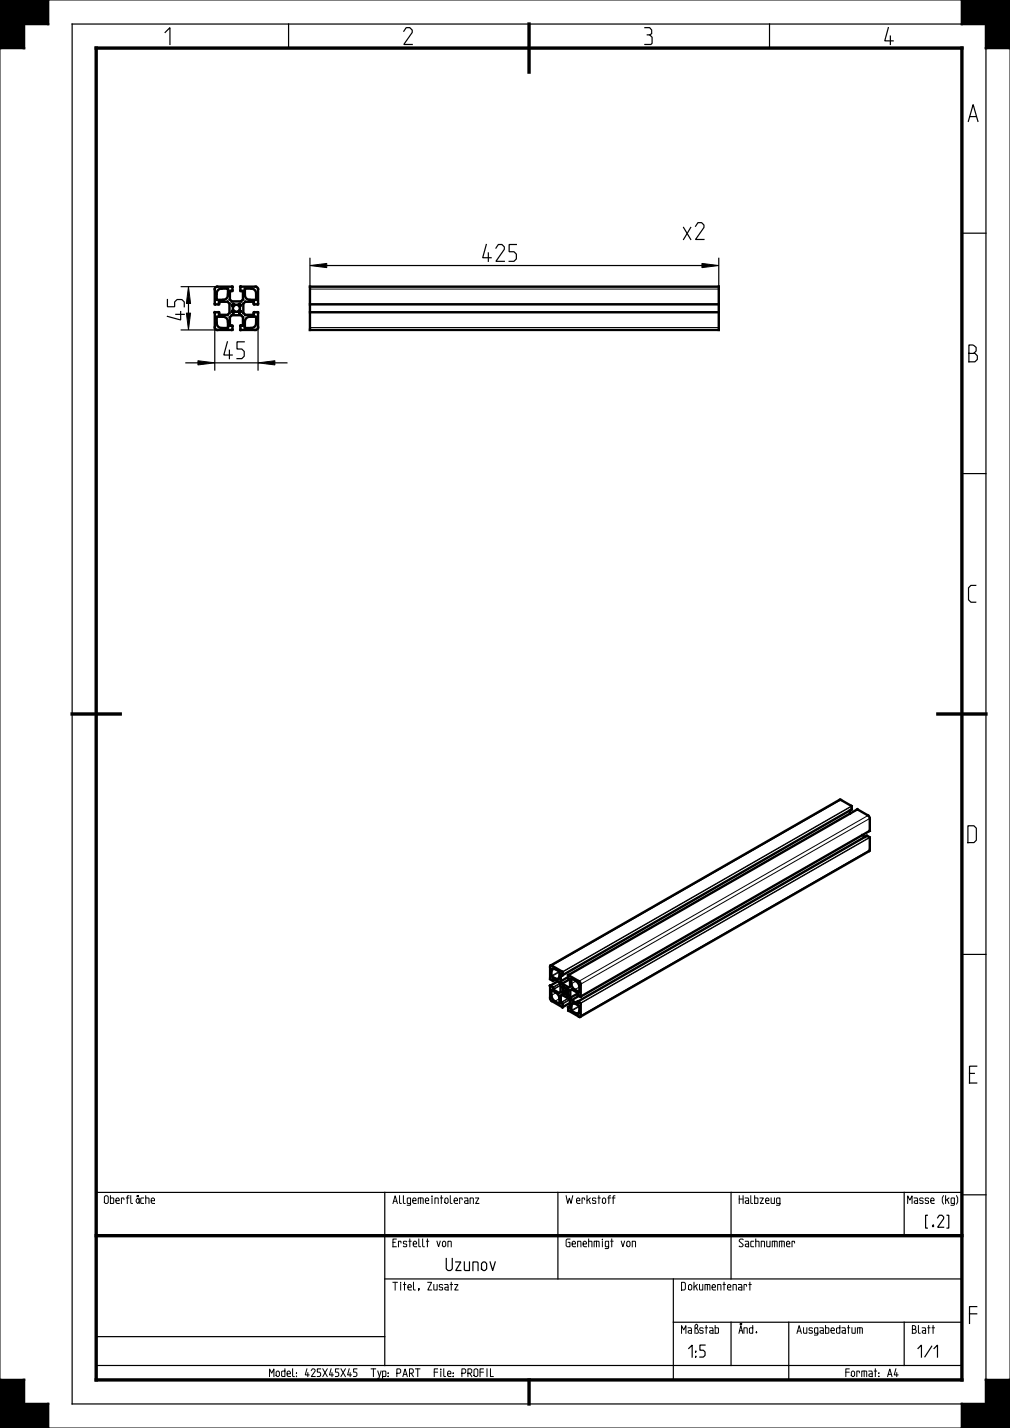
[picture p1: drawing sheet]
<svg xmlns="http://www.w3.org/2000/svg" width="210mm" height="297mm" viewBox="0 0 210 297" stroke-linecap="round" stroke-linejoin="round" font-family="sans-serif">
<path d="M0 0h10v5h-5v5h-5zM200 0h10v10h-5v-5h-5zM0 287h5v5h5v5h-10zM205 287h5v10h-10v-5h5z" fill="#000"/>
<path d="M0 0h10v5h-5v5h-5zM0 10v277M10 0h190M200 0h10v10h-5v-5h-5zM210 10v277M0 287h5v5h5v5h-10zM10 297h190M205 287h5v10h-10v-5h5z" fill="none" stroke="#000" stroke-width=".21"/>
<path d="M0 0h10v5h-5v5h-5zM200 0h10v10h-5v-5h-5zM0 287h5v5h5v5h-10zM205 287h5v10h-10v-5h5z" fill="none" stroke="#000" stroke-width=".5"/>
<path d="M20 10h180v277h-180zM110 5v10M15 148.5h10M195 148.5h10M20 257h180M110 287v5" fill="none" stroke="#000" stroke-width=".7"/>
<g fill="none" stroke="#000" stroke-width=".25">
<path d="M60 5v5M160 5v5M200 5h-185v287h185M205 10v277M200 48.5h5M200 98.5h5M200 198.5h5M20 257h180M20 248h180v39h-180zM80 248v36M116 248v18M152 248v18"/>
<path d="M188 248v9M200 248.5h5M20 278h60M80 266h120M140 275h60M140 266v21M152 275v9M164 275v12M188 275v9M20 284h180"/>
</g>
<!-- layer: 02_ALLE_KE -->
<g fill="none" stroke="#000" stroke-width=".5">
<path d="M44.7 59.9l.5-.3h3.1v.9l-.5 .1v1.7l.4 .4h1.9l.4-.4v-1.7l-.5-.1v-.9l3.4 .1 .3 .4-.1 3.2h-.8l-.1-.5h-1.7l-.4 .4v1.9l.4 .4h1.7l.1-.5h.8v3.4l-.4 .2h-3.2v-.8l.5-.1v-1.7l-.4-.4h-1.9l-.4 .4v1.7l.5 .1v.8h-3.4l-.2-.5v-3.1h.8l.1 .5h1.7l.4-.4v-1.9l-.4-.4h-1.7l-.1 .5h-.8zM64.4 59.6h85v9h-85zM45.1 65.9a2.52 2.52 0 0 1 2 .3 2.52 2.52 0 0 1 .3 2 2.52 2.52 0 0 1-2.1-.3 2.52 2.52 0 0 1-.2-2zM45.3 60.3a2.52 2.52 0 0 1 2.1-.2 2.52 2.52 0 0 1-.3 2 2.52 2.52 0 0 1-2 .2 2.52 2.52 0 0 1 .2-2zM48.3 63.4l.2-.2 .3 .3h.7l.3-.3 .2 .3-.2 .3v.7l.2 .3-.2 .2-.3-.2h-.7l-.3 .2-.2-.2 .2-.3v-.7zM50 63.4v.1M50.9 60.1a2.52 2.52 0 0 1 2.1 .2 2.52 2.52 0 0 1 .2 2 2.52 2.52 0 0 1-2-.2 2.52 2.52 0 0 1-.3-2zM51.2 66.2a2.52 2.52 0 0 1 2-.3 2.52 2.52 0 0 1-.2 2 2.58 2.58 0 0 1-2 .3h-.1a2.58 2.58 0 0 1 .3-2zM64.4 64.9h85M64.4 63.3h85M176.7 168.6v.6M179.3 173.7l.6 .3"/>
<path d="M180.8 172.8l-60.1 34.5M180.8 172.8l-.1-2.9-2.4-1.6-60.1 34.5M180.8 172.8h.1M114.4 205l.1 2.9 2.4 1.6M114.4 205h.1M114.5 200.8l60.1-34.5 2.5 1.4v.7l-60.1 34.4M114.5 200.8l-.1 2.8 .6 .4M114.5 200.8l2.4 1.3 .1 .7M114.7 206l1 .5 .4 .5 .2 .5v1.3l-1.1-.6-.3-.5-.2-.5zM114.7 206h.1M114.8 201.5h.4l1.1 .6v1.1a.43 .43 0 0 1-.2 .4 .43 .43 0 0 1-.5 0l-.9-.6zM115 203.6v.4"/>
<path d="M115 203.6h.1M115.1 203.6l1.2 .7 .2 .5v1.5l-.2 .2-1.2-.7-.1-.5-.6-.3M115.4 203.8l-.4 .2M116 204.1l-1.6 .9M116.6 204.1l.3 .5M116.6 202.7v1.4M116.6 202.7h.1M116.6 202.7l.4 .1M116.9 209.5h.1M117.1 206.2l-.2 .1 .2 .3M117.1 205.2h.1M117.1 205.2l-.2 .1 .2 .3v.6"/>
<path d="M117.1 206.6h.1M117.1 205.1v.1M117.1 205.2l.2 .3M117.3 206.5h.1M117.3 206.5l-.2 .1M117.3 205.5h.1M117.3 206.6h.1M117.3 206.6l.7 .5M117.3 205.5l.5 .2M117.8 205.7h.1M117.8 205.8l-.7 .4M118 205.7h.1"/>
<path d="M118 205.7h-.2M118 207.1h.1M118 206.1l-.7 .4M118 205.7l.2 .3-.2 .1M118 206.1v.6l.2 .3-.2 .1M118.1 202.8l.1 .7 .3 .3v1.4l-.3 .2-1.3-.8M118.1 203.2l-1.5 .9M118.1 202.8h.1M118.2 202.8h.1M118.2 209.5v.7l2.4 1.3M118.2 202.8l2.4 1.5 .1 3M118.2 209.5h.1"/>
<path d="M118.2 209.5l.3 .1v-1.4l-.3-.5-1.3-.8-.3 .2v1.4l.4 .3v.7M118.4 203.7l-1.5 .9M118.5 208.6l-1.5 .9M118.5 209.3l-.3 .2M118.6 207.5l.3 .5M118.8 203.5h.1M118.8 203.5v1.2l.2 .6 .4 .4 1 .6M118.8 203.5l1.1 .6 .4 .5 .2 .5v1.2M118.9 208l1.2 .7M118.9 208.7l.5-.1 1 .6 .1 1.1a.43 .43 0 0 1-.2 .5 .43 .43 0 0 1-.5 0l-1-.6zM120.1 208.7h.1M120.1 208.4v.3"/>
<path d="M120.1 206.6l-1.5 .9M120.1 208.3h.1M120.1 208.3l.6 .4-.1 2.8M120.1 208.3l60.1-34.5 .6 .4-.1 2.8-60.1 34.5M120.4 207.1l-1.5 .9M120.5 206.3h.1M120.7 207.3l-.6-.4v-.4l-1.2-.7-.3 .1v1.6"/>
</g>
<g fill="none" stroke="#000" stroke-width=".21">
<path d="M64.4 68.1h85M64.4 65h85M64.4 63.2h85M64.4 60.1h85M174.8 166.4l-60.1 34.4M177 167.6l-60.1 34.5M177.1 167.7l-60.1 34.5M177.1 168.3l-60.1 34.5M178.3 168.3l-60.1 34.5M180.3 173.8l-60.1 34.5M180.5 169.6l-60.1 34.5M180.8 174.1l-60.1 34.5"/>
<path d="M180.8 170.2l-60.1 34.5M180.8 172.8l-60.1 34.4M180.8 174.2l-60.1 34.5M180.8 176.8l-60.1 34.4M114.7 206h.1M115.1 203.6h-.1M115.3 203.8l-.3 .1M115.4 201.5l-.7 .4M115.6 206.5l-.9 .5M116 204.1l-1.6 .9M116.3 202l-1.6 1M116.3 202.2l-1.6 .9"/>
<path d="M116.3 208.7h-.1M116.3 203.2l-.7 .4M116.3 207.7l-.9 .5M116.4 204.5l-1.5 .8M116.5 204.6l-1.5 .8M116.5 204.9l-1.5 .9M116.5 205l-1.4 .8M116.6 202.7h.1M117.1 205.2l-.2 .1M117.3 205.4l-.2 .1M117.3 205.5l-.2 .1M117.8 205.7l-.7 .4"/>
<path d="M118 206.7l-.2 .1M118 206.2l-.7 .4M118 206.8l-.2 .1M118 205.7l-1.1 .6M118.1 207.6l-1.5 .9M118.2 207l-.2 .1M118.2 207.7l-1.6 .9M118.2 206l-1.1 .6M118.3 207.9l-1.4 .8M118.4 208l-1.4 .8M118.5 208.6l-1.5 .9M118.5 209.3l-.3 .2"/>
<path d="M118.5 209.6h.1M118.9 203.5l-.1 .1M119.5 208.7l-.7 .4M119.8 204.1l-1 .5M120.1 208.7h.1M120.4 209.2l-1.6 .9M120.5 209.3l-1.6 1M120.5 206.3h-.1M120.5 210.4l-.7 .4M120.5 205.3l-1 .5"/>
</g>
<!-- layer: 04_ZCHNBEMASSUNG -->
<path d="M39.2 59.6l.4 3.5h-.9zM64.4 55.2l3.5-.4v.9zM145.9 54.8l3.5 .4-3.5 .5zM38.7 65.1h.9l-.4 3.5zM41.2 75l3.5 .5-3.5 .4zM53.7 75.5l3.5-.5v.9z" fill="#000"/>
<path d="M39.2 59.6l.4 3.5h-.9zM64.4 55.2l3.5-.4v.9zM145.9 54.8l3.5 .4-3.5 .5zM38.7 65.1h.9l-.4 3.5zM41.2 75l3.5 .5-3.5 .4zM53.7 75.5l3.5-.5v.9z" fill="none" stroke="#000" stroke-width=".21"/>
<path d="M37.7 59.6h7.4M64.4 53.7v6.4M67.9 55.2h78M149.4 53.7v8.5M37.7 68.6h7.4M38.7 75.5h2.5M44.7 75.5h9M44.7 68.2v8.8M53.7 68.2v8.8M57.2 75.5h2.5" fill="none" stroke="#000" stroke-width=".25"/>
<g font-size="4.6">
<text x="33.6" y="9.3">1</text>
<text x="83.6" y="9.3">2</text>
<text x="133.6" y="9.3">3</text>
<text x="183.6" y="9.3">4</text>
<text x="201.1" y="25.3">A</text>
<text x="141.5" y="49.8">x2</text>
<text x="100.4" y="54.4">425</text>
<text x="38.3" y="66.5" transform="rotate(-90 38.3 66.5)">45</text>
<text x="46.5" y="74.6">45</text>
<text x="201.1" y="75.3">B</text>
<text x="201.1" y="125.3">C</text>
<text x="201.1" y="175.3">D</text>
<text x="201.1" y="225.3">E</text>
<text x="201.1" y="275.3">F</text>
</g>
<g font-size="3.3">
<text x="191.3" y="255.3">[.2]</text>
<text x="92.1" y="264.3">Uzunov</text>
<text x="142.1" y="282.3">1:5</text>
<text x="190.4" y="282.3">1/1</text>
</g>
<g font-size="2.1">
<text x="21.4" y="250.3">Oberfläche</text>
<text x="81.4" y="250.3">Allgemeintoleranz</text>
<text x="117.4" y="250.3">Werkstoff</text>
<text x="153.4" y="250.3">Halbzeug</text>
<text x="187.8" y="250.3">Masse (kg)</text>
<text x="81.4" y="259.3">Erstellt von</text>
<text x="117.4" y="259.3">Genehmigt von</text>
<text x="153.4" y="259.3">Sachnummer</text>
<text x="81.4" y="268.3">Titel, Zusatz</text>
<text x="141.4" y="268.3">Dokumentenart</text>
<text x="141.4" y="277.3">Maßstab</text>
<text x="153.4" y="277.3">Änd.</text>
<text x="165.4" y="277.3">Ausgabedatum</text>
<text x="189.4" y="277.3">Blatt</text>
<text x="55.2" y="286.3">Model: 425X45X45</text>
<text x="76.7" y="286.3">Typ: PART</text>
<text x="89.4" y="286.3">File:PROFIL</text>
<text x="175.1" y="286.3">Format: A4</text>
</g>
</svg>
